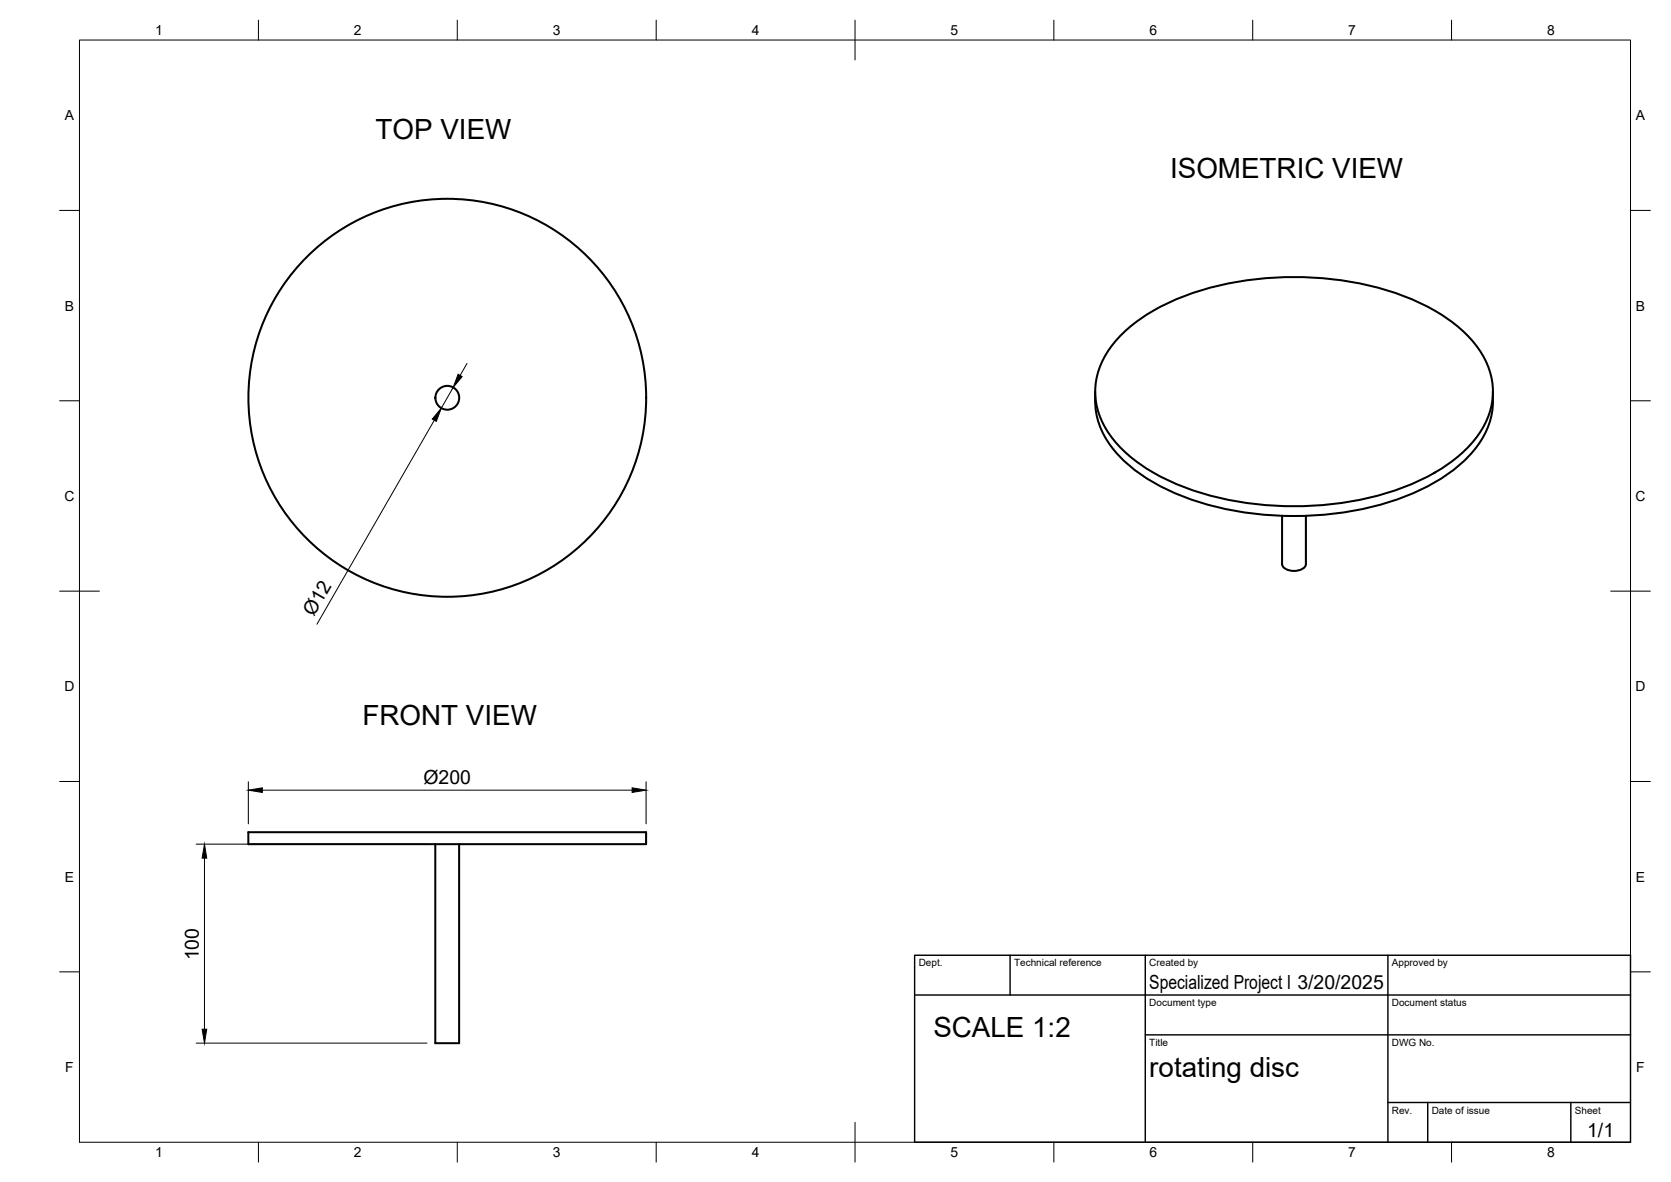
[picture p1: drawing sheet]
<svg xmlns="http://www.w3.org/2000/svg" width="420mm" height="297mm" viewBox="0 0 420 297" stroke-linecap="round" stroke-linejoin="round" font-family="sans-serif">
<!-- layer: Visible -->
<g fill="none" stroke="#000" stroke-width=".51">
<path d="M275.4 98.4v2.5M281.9 84.2a51.4 51.4 0 0 1 24.7-12.5 81.7 81.7 0 0 1 49 3.8 38 38 0 0 1 16.1 12.1 18.1 18.1 0 0 1-1.3 23.4 43.8 43.8 0 0 1-20.3 12.5 81.8 81.8 0 0 1-55-2.1 38 38 0 0 1-16.1-12.1 18.1 18.1 0 0 1 1.4-23.4zM375.4 98.4v2.5M275.4 100.9a20.5 20.5 0 0 0 6.8 14.5 51.3 51.3 0 0 0 23.7 12 81.5 81.5 0 0 0 50-3.7 37 37 0 0 0 16.7-13.4 18.3 18.3 0 0 0 2.8-9.4M322.4 129.6v12.1a2.98 2.98 0 0 0 3.7 1.7 2.29 2.29 0 0 0 2.3-1.7v-12.1M62.4 209.1h100.1v3h-100.1zM109.5 212.1v50.1h5.9v-50.1"/>
<circle cx="112.5" cy="100" r="50"/>
<circle cx="112.5" cy="100" r="3"/>
</g>
<!-- layer: BORDER -->
<g fill="none" stroke="#000" stroke-width=".25">
<path d="M20 10.1h390v276.9h-390zM65 5.1v5M115 5.1v5M165 5.1v5M215 5.1v10M265 5.1v5M315 5.1v5M365 5.1v5M15 52.9h5M410 52.9h5M15 100.7h5M410 100.7h5"/>
<path d="M15 148.6h10M405 148.6h10M15 196.4h5M410 196.4h5M15 244.2h5M410 244.2h5M65 287v5M115 287v5M165 287v5M215 282.1v9.9M265 287v5M315 287v5"/>
<path d="M365 287v5"/>
</g>
<!-- layer: TITLEBLOCK -->
<path d="M230 240.1h180v46.9h-180zM230 250h180M254 240.1v9.9M288 240.1v46.9M349 240.1v46.9M288 260.1h122M349 277.1h61M359 277.1v9.9M395 277.1v9.9" fill="none" stroke="#000" stroke-width=".36"/>
<!-- layer: FD_Dimensions -->
<path d="M113.9 97.4l-2.9 5.2M117.4 91.3l-1.7 3M109.2 105.6l-29.5 51.3M62.4 196.5v10.5M66 198.6h92.9M162.5 196.5v10.5M49.3 212.1h58.1M51.4 215.7v42.9M49.3 262.1h58.1" fill="none" stroke="#000" stroke-width=".25"/>
<path d="M115.2 94.1l1 .5-2.3 2.8zM111 102.6l-1.3 3.3-1-.6zM62.4 198.6l3.6-.6v1.1zM158.9 198l3.6 .6-3.6 .5zM51.4 212.1l.6 3.6h-1.2zM50.8 258.6h1.2l-.6 3.5z" fill="#000" stroke="#000" stroke-width=".25"/>
<g font-size="7">
<text x="94.4" y="34.9">TOP VIEW</text>
<text x="294.2" y="44.7">ISOMETRIC VIEW</text>
<text x="91.2" y="182.1">FRONT VIEW</text>
<text x="234.7" y="260.7">SCALE 1:2</text>
<text x="289" y="270.6">rotating disc</text>
</g>
<g font-size="4.9">
<text x="79" y="155.1" transform="rotate(-60 79 155.1)">Ø12</text>
<text x="106.5" y="197">Ø200</text>
<text x="50" y="241.4" transform="rotate(-90 50 241.4)">100</text>
<text x="289" y="248.5">Specialized Project I 3/20/2025</text>
<text x="399.1" y="285.7">1/1</text>
</g>
<g font-size="3.5">
<text x="39" y="8.8">1</text>
<text x="89" y="8.8">2</text>
<text x="139" y="8.8">3</text>
<text x="189" y="8.8">4</text>
<text x="239" y="8.8">5</text>
<text x="289" y="8.8">6</text>
<text x="339" y="8.8">7</text>
<text x="389" y="8.8">8</text>
<text x="16.3" y="30.2">A</text>
<text x="411.3" y="30.2">A</text>
<text x="16.3" y="78">B</text>
<text x="411.3" y="78">B</text>
<text x="16.2" y="125.9">C</text>
<text x="411.2" y="125.9">C</text>
<text x="16.2" y="173.7">D</text>
<text x="411.2" y="173.7">D</text>
<text x="16.3" y="221.6">E</text>
<text x="411.3" y="221.6">E</text>
<text x="16.4" y="269.4">F</text>
<text x="411.4" y="269.4">F</text>
<text x="39" y="290.8">1</text>
<text x="89" y="290.8">2</text>
<text x="139" y="290.8">3</text>
<text x="189" y="290.8">4</text>
<text x="239" y="290.8">5</text>
<text x="289" y="290.8">6</text>
<text x="339" y="290.8">7</text>
<text x="389" y="290.8">8</text>
</g>
<g font-size="2.5">
<text x="231" y="242.9">Dept.</text>
<text x="255" y="242.9">Technical reference</text>
<text x="289" y="242.9">Created by</text>
<text x="350" y="242.9">Approved by</text>
<text x="289" y="252.8">Document type</text>
<text x="350" y="252.8">Document status</text>
<text x="289" y="262.9">Title</text>
<text x="350" y="262.9">DWG No.</text>
<text x="350" y="279.9">Rev.</text>
<text x="360" y="279.9">Date of issue</text>
<text x="396" y="279.9">Sheet</text>
</g>
</svg>
